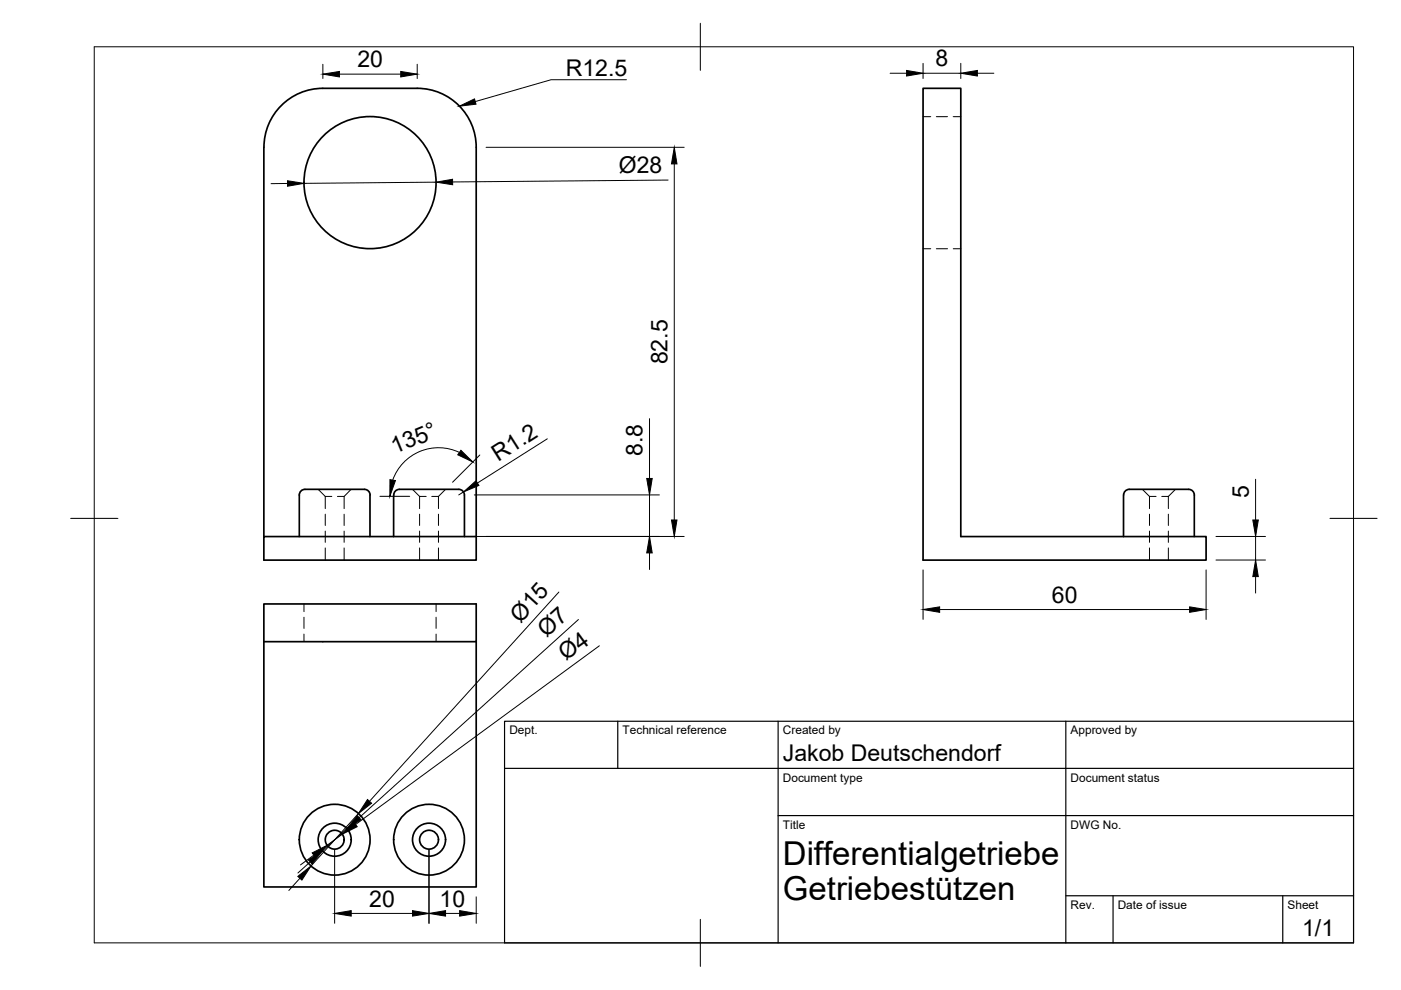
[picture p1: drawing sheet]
<svg xmlns="http://www.w3.org/2000/svg" width="297mm" height="210mm" viewBox="0 0 297 210" stroke-linecap="round" stroke-linejoin="round" font-family="sans-serif">
<!-- layer: Visible -->
<g fill="none" stroke="#000" stroke-width=".36">
<path d="M68.5 18.7h20a12.5 12.5 0 0 1 12.5 12.5v87.6h-45.1v-5h45.1M68.5 18.7a12.5 12.5 0 0 0-12.5 12.5M195.7 18.7h8v95.1h52v5h-60zM55.9 31.2v82.6M63.5 113.8v-8.9a1.41 1.41 0 0 1 1.8-1.1h11a2.32 2.32 0 0 1 1.9 .4l.3 .7-.1 8.9M84.7 103.8h11.6a2.32 2.32 0 0 1 1.9 .4l.3 .7v8.9M84.7 103.8a1.2 1.2 0 0 0-1.2 1.1v8.9M238.2 105v8.8M252 103.8h-11.6a1.94 1.94 0 0 0-2.1 .8l-.1 .3M252 103.8a1.2 1.2 0 0 1 1.2 1.1v8.9M55.9 128.1h45.1v8h-45.1zM55.9 136.1v52h45.1v-52"/>
<circle cx="78.5" cy="38.7" r="14"/>
<circle cx="71" cy="178" r="3.5"/>
<circle cx="71" cy="178" r="2"/>
<circle cx="71" cy="178" r="7.5"/>
<circle cx="91" cy="178" r="3.5"/>
<circle cx="91" cy="178" r="2"/>
<circle cx="91" cy="178" r="7.5"/>
</g>
<!-- layer: Hidden -->
<g fill="none" stroke="#000" stroke-width=".21">
<path d="M195.7 24.7h1.6M198.5 24.7h2.4M202.1 24.7h1.6M195.7 52.7h1.6M198.5 52.7h2.4M202.1 52.7h1.6M67.5 103.8l1.5 1.5M69 105.3h1.4M69 105.3v2.5M69 109v2.4M69 112.6v2.4M69 116.2v2.6"/>
<path d="M71.5 105.3h1.5M73 109v2.4M73 112.6v2.4M73 116.2v2.6M74.4 103.8l-1.4 1.5v2.5M87.5 103.8l1.5 1.5M89 105.3h1.4M89 105.3v2.5M89 109v2.4M89 112.6v2.4M89 116.2v2.6M91.5 105.3h1.5"/>
<path d="M93 109v2.4M93 112.6v2.4M93 116.2v2.6M94.5 103.8l-1.5 1.5v2.5M242.2 103.8l1.5 1.5M243.7 105.3h1.4M243.7 105.3v2.5M243.7 109v2.4M243.7 112.6v2.4M243.7 116.2v2.6M246.3 105.3h1.4M247.7 109v2.4"/>
<path d="M247.7 112.6v2.4M247.7 116.2v2.6M249.2 103.8l-1.5 1.5v2.5M64.5 128.1v1.6M64.5 130.9v2.3M64.5 134.4v1.7M92.5 128.1v1.6M92.5 130.9v2.3M92.5 134.4v1.7"/>
</g>
<!-- layer: BORDER -->
<path d="M20 9.9h267v190h-267zM148.5 4.9v10M15 109.9h10M282 109.9h10M148.5 194.9v10" fill="none" stroke="#000" stroke-width=".21"/>
<!-- layer: TITLEBLOCK -->
<path d="M107 152.9h180v47h-180zM131 152.9v10M165 152.9v47M226 152.9v47M107 162.9h180M165 172.9h122M226 189.9h61M236 189.9v10M272 189.9v10" fill="none" stroke="#000" stroke-width=".25"/>
<!-- layer: FD_Dimensions -->
<g fill="none" stroke="#000" stroke-width=".21">
<path d="M68.5 13.6v3.1M72 15.7h13M88.5 13.6v3.1M188.7 15.5h3.5M195.7 13.4v3.3M195.7 15.5h8M203.7 13.4v3.3M207.2 15.5h3.5M61 38.9h-3.5M92.5 38.6l-28 .3M103.1 31.2h42M141.6 38.2l-45.7 .4"/>
<path d="M143 34.7v75.6M97.4 95.9a10.3 10.3 0 0 0-14.1 5.9M101.7 96.5l-5.8 5.7M116 93l-14.8 9.4M137.7 88.8v12.6M80.6 105.2h6.3M98.3 104.3l-1 .6M100.6 113.7h44.5M100.6 104.9h39.2M137.7 104.9v8.8M137.7 117.2v3.5M257.8 113.7h10.5"/>
<path d="M257.8 118.7h10.5M266.2 101.6v8.7M266.2 113.7v5M118.5 125.5l-40.2 44.4M122.6 131.4l-46.4 42M127.1 136.9l-51.7 37.9M195.7 120.8v10.5M199.2 129.2h53M255.7 120.8v10.5M266.2 122.3v3.4M72.6 176.9l-3.3 2.3M73.6 175.7l-5.2 4.7"/>
<path d="M76 172.5l-10.1 11.1M63.6 186.2l-2.4 2.6M65.8 182.7l-2.6 2.4M66.5 181.3l-2.8 2.1M71 180.2v15.6M74.5 193.7h13M91 180.2v15.6M94.5 193.7h3M101 190.2v5.6"/>
</g>
<g fill="#000" stroke="#000" stroke-width=".21">
<path d="M68.5 15.7l3.5-.6v1.2zM85 15.1l3.5 .6-3.5 .6zM192.2 14.9l3.5 .6-3.5 .6zM203.7 15.5l3.5-.6v1.2zM61 38.3l3.5 .6-3.5 .6zM92.5 38.6l3.4-.6 .1 1.2zM143 31.2l.5 3.5h-1.1zM97.7 95.5l2.5 2.5-3.2-1.6zM82.7 101.7l1.1 .2-1.1 3.3zM98.3 104.3l2.6-2.4 .6 1zM137.7 113.7l.6 3.5h-1.2zM137.1 101.4h1.2l-.6 3.5z"/>
<path d="M142.4 110.3h1.1l-.5 3.4zM265.6 110.3h1.2l-.6 3.4zM195.7 129.2l3.5-.5v1.1zM252.2 128.7l3.5 .5-3.5 .6zM266.2 118.7l.6 3.6h-1.2zM75.1 174.3l.6 1-3.1 1.6zM75.8 172.9l.7 .9-2.9 1.9zM77.9 169.5l.9 .8-2.8 2.2zM63.1 185.8l2.8-2.2-1.9 3zM65.4 182.3l3-1.9-2.2 2.8zM66.2 180.8l3.1-1.6-2.4 2.6zM71 193.7l3.5-.6v1.1z"/>
<path d="M87.5 193.1l3.5 .6-3.5 .5zM91 193.7l3.5-.6v1.1zM97.5 193.1l3.5 .6-3.5 .5z"/>
</g>
<!-- layer: Leaders -->
<path d="M97.4 22.5l3.2-1.5 .3 1.1z" fill="#000" stroke="#000" stroke-width=".21"/>
<path d="M132.8 16.9h-16l-16 4.6" fill="none" stroke="#000" stroke-width=".21"/>
<g font-size="7">
<text x="166" y="183.4">Differentialgetriebe</text>
<text x="166" y="190.9">Getriebestützen</text>
</g>
<g font-size="4.9">
<text x="75.8" y="14.3">20</text>
<text x="120" y="16.2">R12.5</text>
<text x="198.4" y="14.1">8</text>
<text x="131.2" y="36.7" transform="rotate(-1 131.2 36.7)">Ø28</text>
<text x="141.5" y="77.3" transform="rotate(-90 141.5 77.3)">82.5</text>
<text x="83.7" y="96.3" transform="rotate(-22 83.7 96.3)">135°</text>
<text x="105.6" y="98" transform="rotate(-32 105.6 98)">R1.2</text>
<text x="136.2" y="96.7" transform="rotate(-90 136.2 96.7)">8.8</text>
<text x="264.8" y="105.6" transform="rotate(-90 264.8 105.6)">5</text>
<text x="223" y="127.8">60</text>
<text x="110.3" y="132.2" transform="rotate(-48 110.3 132.2)">Ø15</text>
<text x="115.9" y="135.4" transform="rotate(-42 115.9 135.4)">Ø7</text>
<text x="120" y="140.2" transform="rotate(-36 120 140.2)">Ø4</text>
<text x="166" y="161.4">Jakob Deutschendorf</text>
<text x="78.3" y="192.2">20</text>
<text x="93.2" y="192.2">10</text>
<text x="276.1" y="198.6">1/1</text>
</g>
<g font-size="2.5">
<text x="108" y="155.7">Dept.</text>
<text x="132" y="155.7">Technical reference</text>
<text x="166" y="155.7">Created by</text>
<text x="227" y="155.7">Approved by</text>
<text x="166" y="165.7">Document type</text>
<text x="227" y="165.7">Document status</text>
<text x="166" y="175.7">Title</text>
<text x="227" y="175.7">DWG No.</text>
<text x="227" y="192.7">Rev.</text>
<text x="237" y="192.7">Date of issue</text>
<text x="273" y="192.7">Sheet</text>
</g>
</svg>
